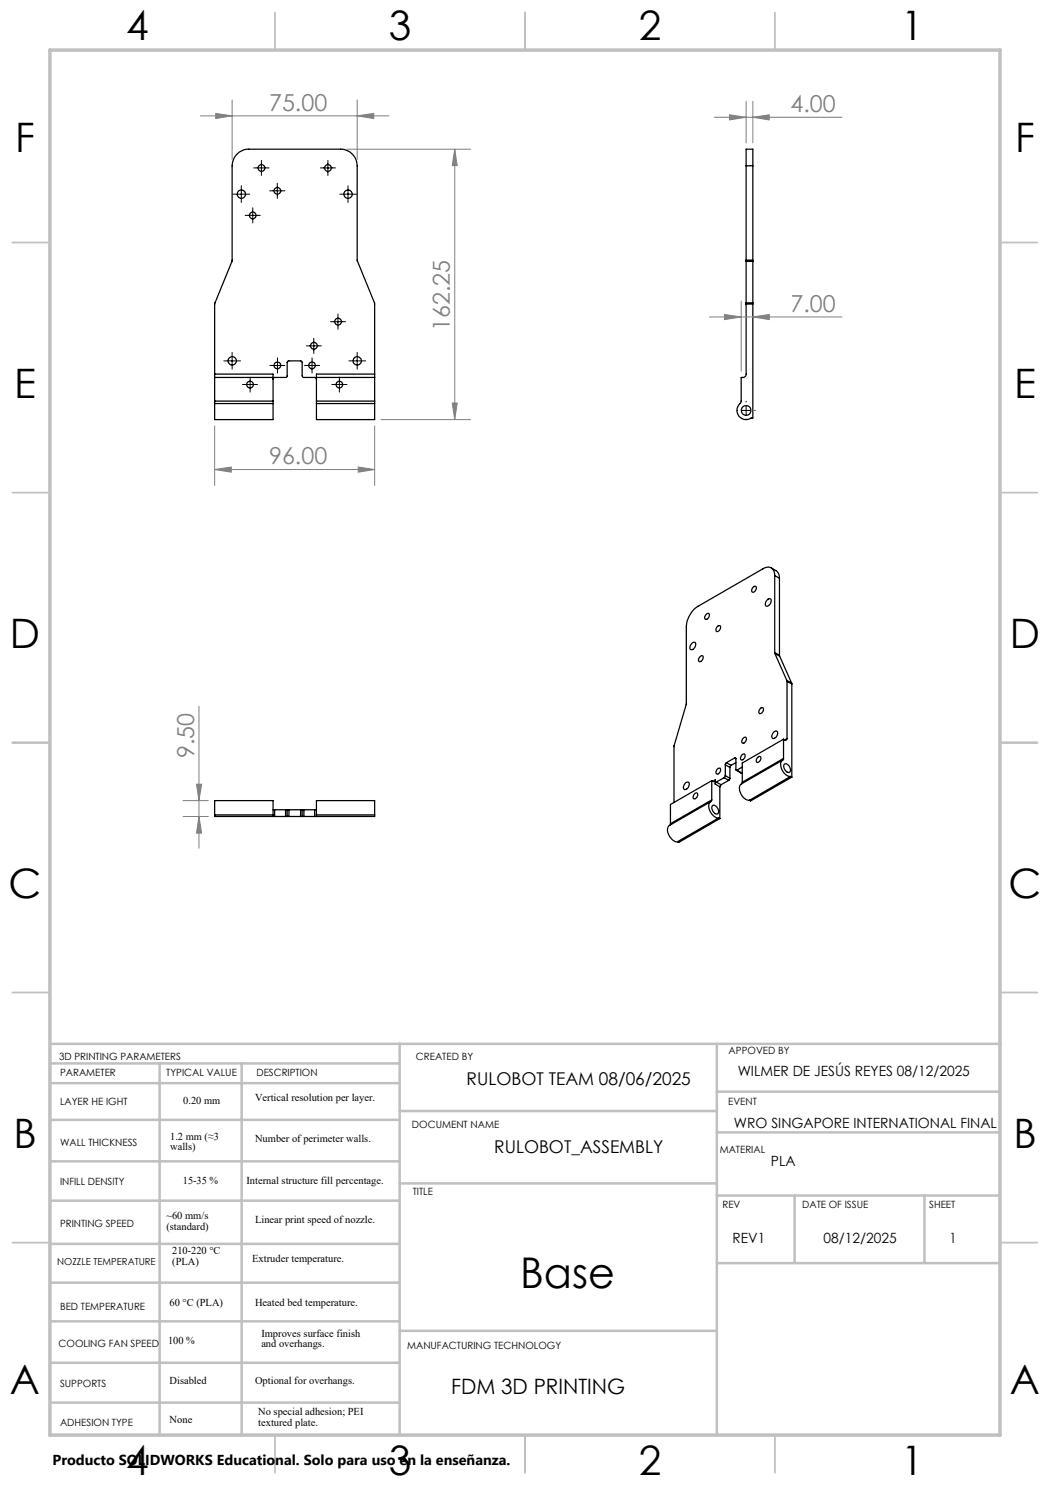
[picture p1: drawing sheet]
<svg xmlns="http://www.w3.org/2000/svg" width="210mm" height="297mm" viewBox="0 0 210 297" stroke-linecap="round" stroke-linejoin="round" font-family="sans-serif">
<g fill="none" stroke="#c0c0c0" stroke-width=".35">
<path d="M55 2.5v7.5M105 2.5v7.5M155 2.5v7.5M2.5 48.5h7.5M200 48.5h7.5M2.5 98.5h7.5M200 98.5h7.5M2.5 148.5h7.5M200 148.5h7.5M2.5 198.5h7.5M200 198.5h7.5M2.5 248.5h7.5"/>
<path d="M200 248.5h7.5M55 287v7.5M105 287v7.5M155 287v7.5"/>
</g>
<g fill="none" stroke="#c0c0c0" stroke-width=".5">
<path d="M10 208.8h190.2M10 212.7h69.6M10 216.6h69.6M31.9 212.7v74.4M48.3 212.7v74.4M79.9 208.8v78.2M143.4 208.8v78.2M143.4 218.3h56.6M10 224h69.6M10 232.3h69.6M79.9 236.7h63.5M79.9 222.2h63.5"/>
<path d="M143.4 226.5h56.6M143.4 239.1h56.6M158.9 239.1v13.5M184.9 239.1v13.5M10 240.1h69.6M10 256.5h69.6M10 248.8h69.6M143.4 252.6h56.6M10 272.6h69.6M10 264.3h69.6M79.9 266.2h63.5M10 280.5h69.6"/>
</g>
<path d="M10 10h190v277h-190z" fill="none" stroke="#c0c0c0" stroke-width=".7"/>
<g fill="none" stroke="#000" stroke-width=".25">
<path d="M149.2 33.2v-3.4h1.4v3.4M149.2 33.2v18.8M149.2 33.2h1.4M150.6 33.2v18.8M149.2 52v.3M149.2 52.3v8.3M149.2 52.3h1.4M149.2 52h1.4M150.6 52v.3M150.6 52.3v8.3M42.9 74.8h11.7v.7M42.9 74.8v.7"/>
<path d="M42.9 74.8v-14.1l3.5-8.5v-19a3.4 3.4 0 0 1 3.4-3.4h18.3a3.4 3.4 0 0 1 3.3 3.4v18.9l3.5 8.5v14.2M42.9 75.5h11.7M42.9 75.5v4.7M54.6 75.8l.3-.3h2.3l.2-.2v-2.9l.2-.2h2.7l.1 .2 .1 2.9 .1 .2h2.4l.3 .3M54.6 75.5v4.7M63.3 75.5h11.6M63.3 75.5v4.7M74.9 74.8v.7M74.9 74.8h-11.6v.7M74.9 75.5v4.7M149.2 60.8v14a.74 .74 0 0 1-1 .7v4.9a1.95 1.95 0 0 0-.8 2 1.95 1.95 0 0 0 1.4 1.5h.6l1.2-.3v-22.8M149.2 60.6v.2"/>
<path d="M149.2 60.8h1.4M149.2 60.6h1.4M150.6 60.6v.2M42.9 80.7v3.2h11.7v-3.2M42.9 80.2v.5M42.9 80.7h11.7M42.9 80.2h11.7M54.6 80.2v.5M63.3 80.7v3.2h11.6v-3.2M63.3 80.2v.5M63.3 80.7h11.6M63.3 80.2h11.6"/>
<path d="M74.9 80.2v.5M150.6 117.5a.39 .39 0 0 1 .5-.2 .39 .39 0 0 1 .1 .6 .49 .49 0 0 1-.3 .5 .49 .49 0 0 1-.5-.2zM154.3 113.6l1 .6 .3 .3 .3 1.2M154.9 115.1a1.44 1.44 0 0 0-.7-1.5 1.44 1.44 0 0 0-1.6 .2l-13 7.4a5.3 5.3 0 0 0-2.3 4.1v15.6l-2.5 8.3v11.3M154.9 115.1v15.4M154.9 115.1l1 .6M155.9 115.7v15.4M138.4 128.7a.44 .44 0 0 1 .6-.2 .44 .44 0 0 1 .1 .6 .84 .84 0 0 1-1 .8 1.04 1.04 0 0 1 .3-1.2zM140.2 131.2a.35 .35 0 0 1 .4 .1 .35 .35 0 0 1 0 .5 .52 .52 0 0 1-.3 .5 .52 .52 0 0 1-.6-.2l.1-.4zM141.3 122.8a.37 .37 0 0 1 .6 0 .37 .37 0 0 1-.1 .5 .52 .52 0 0 1-.3 .5 .52 .52 0 0 1-.6-.1v-.3zM143.4 125.4a.4 .4 0 0 1 .6-.3 .4 .4 0 0 1 .1 .7 .52 .52 0 0 1-.4 .4 .52 .52 0 0 1-.5-.1zM153.4 120a.47 .47 0 0 1 .7-.2 .47 .47 0 0 1 .1 .7 .75 .75 0 0 1-1.1 .6v-.6z"/>
<path d="M154.9 130.5l.1 .2M154.9 130.5l1 .6M155 130.7l2.4 5.4M155 130.7l.9 .5M155.9 131.1v.1M155.9 131.2l2.4 5.4M157.4 136.1v.2M157.4 136.1l.9 .5M157.4 136.3v11.4M157.4 136.3l1 .5M158.3 136.6l.1 .2M158.4 136.8v18.6"/>
<path d="M137.1 156.6a.49 .49 0 0 1 .7-.1 .49 .49 0 0 1-.1 .8 .55 .55 0 0 1-.4 .6 .55 .55 0 0 1-.6-.3v-.3zM139 158.7a.36 .36 0 0 1 .5 0 .36 .36 0 0 1 0 .5 .5 .5 0 0 1-.3 .5 .5 .5 0 0 1-.6-.1l.1-.5zM142.3 160v.1a1.7 1.7 0 0 0-.1 2.5 1.81 1.81 0 0 0 1.6 1M142.3 156.1v3.9M142.3 156.1l.3 .2M142.3 160l-8.2 4.7M142.3 156.1l-8.2 4.8v3.8M143.1 156a.3 .3 0 0 1-.2 .3 .3 .3 0 0 1-.3 0M143.1 156v.8M143.1 156.8l.9 .6M143.1 156l-.5 .3M143.3 156.4l-.2 .4"/>
<path d="M143.3 156.4l.9 .5M143.4 153.9a.4 .4 0 0 1 .6-.3 .4 .4 0 0 1 .1 .7 .52 .52 0 0 1-.4 .4 .52 .52 0 0 1-.5-.1zM144 157.4v6.3M144.2 156.9l-.2 .5M144.8 155.5l-1.5 .9M144.8 155.5l1 .6M145.1 155.1l-.3 .4M145.1 153v2.1M145.1 155.1l.9 .6M145.1 153l.9 .5M145.3 152.5l-.2 .5M145.3 152.5l.9 .6"/>
<path d="M145.8 156.1l-1.6 .8M146 155.7l-.2 .4M146 153.5v2.2M146.2 153.1l-.2 .4M146.9 151.6h.2l.1 .1M146.9 151.6l-1.6 .9M146.9 151.6l.3 .1M147.2 151.7v2.3h.2M147.2 152.5l-1 .6M147.2 154.1l1.1 .5M147.4 154l.9 .6M148.3 151.1a.4 .4 0 0 1 .6-.3 .4 .4 0 0 1 .1 .6 .52 .52 0 0 1-.3 .5 .52 .52 0 0 1-.6-.1z"/>
<path d="M148.4 156.5l-.1 .2M148.4 153.4l-1 .6M148.4 154.5l-.1 .1M148.8 147.5a.37 .37 0 0 1 .5 .1 .37 .37 0 0 1-.1 .5 .5 .5 0 0 1-.3 .5 .5 .5 0 0 1-.5-.2l.1-.6zM151.5 151.5l.1-.1a.37 .37 0 0 1 .6 0 .37 .37 0 0 1-.1 .5 .49 .49 0 0 1-.3 .5 .49 .49 0 0 1-.5-.1zM152 141.8a.38 .38 0 0 1 .6-.2 .38 .38 0 0 1 0 .6 .52 .52 0 0 1-.3 .4 .52 .52 0 0 1-.5-.1zM154.7 146.4a.45 .45 0 0 1 .7-.1 .45 .45 0 0 1 .1 .6 .67 .67 0 0 1-.4 .7 .67 .67 0 0 1-.7-.1v-.4zM156.5 152l-8.3 4.8a2.12 2.12 0 0 0 .9 3l.8 .3M156.7 151.7v.1a1.81 1.81 0 0 0-.2 2.3 2.01 2.01 0 0 0 1.6 1.2M156.7 147.8v3.9M156.7 147.8l.3 .2M156.7 151.7l-8.3 4.8"/>
<path d="M156.7 147.8l-8.3 4.8v3.9M156.8 152.9a1.07 1.07 0 0 1 1.3 1.3 .65 .65 0 0 1-.7 .2 .65 .65 0 0 1-.5-.6l-.2-.5zM157.4 147.7a.28 .28 0 0 1-.1 .3 .28 .28 0 0 1-.3 0M157.4 147.7l-.4 .3M158.1 155.3l-8.2 4.8M158.1 155.3l.3 .1M158.4 155.4l-8.3 4.8-.2-.1M42.9 163v-2.9h11.7v2.9M42.9 163v.3h11.7M42.9 163h11.7M54.6 162h.3M54.6 163.3h.3"/>
<path d="M54.6 163v.3M54.9 163.3h2.2M54.9 162v1.3M54.9 162h2.2M57.1 162h.3M57.1 163.3h.3M57.1 162v1.3M57.4 162h.4M57.4 163.3h.4M57.4 162v1.3M57.8 163.3h2.3M57.8 162h2.3"/>
<path d="M57.8 162v1.3M60.1 162h.3M60.1 163.3h.3M60.1 162v1.3M60.4 162h.4M60.4 163.3h.4M60.4 162v1.3M60.8 163.3h2.1M60.8 162v1.3M60.8 162h2.1M62.9 162h.4M62.9 163.3h.4"/>
<path d="M62.9 162v1.3M63.3 163v-2.9h11.6v2.9M63.3 163v.3M63.3 163h11.6M74.9 163v.3h-11.6M134.1 164.7l-.1 .3M142.1 160.3l-8.2 4.8a1.77 1.77 0 0 0 .3 2.5l.7 .7h.6M142.5 161.1a.98 .98 0 0 1 1.2 1.1 .5 .5 0 0 1-.3 .6 .5 .5 0 0 1-.6-.3 1.12 1.12 0 0 1-.3-1.4zM143.8 163.6l.2 .1M143.8 163.6l-8.3 4.7M144 163.7l-8.3 4.8-.2-.2"/>
<circle cx="48.3" cy="38.8" r=".83"/>
<circle cx="52.3" cy="33.6" r=".67"/>
<circle cx="55.5" cy="38.2" r=".67"/>
<circle cx="65.6" cy="33.6" r=".68"/>
<circle cx="69.6" cy="38.8" r=".84"/>
<circle cx="50.6" cy="43.1" r=".66"/>
<circle cx="46.4" cy="72.2" r=".83"/>
<circle cx="50" cy="76.9" r=".67"/>
<circle cx="55.5" cy="73.1" r=".68"/>
<circle cx="62.4" cy="73.1" r=".67"/>
<circle cx="62.8" cy="69.2" r=".68"/>
<circle cx="67.6" cy="64.3" r=".67"/>
<circle cx="67.9" cy="76.9" r=".66"/>
<circle cx="71.5" cy="72.2" r=".83"/>
<circle cx="149.2" cy="82.1" r=".96"/>
</g>
<g fill="none" stroke="#808080" stroke-width=".2">
<path d="M46.4 20v11.9M71.4 20v11.9M40.1 23.2h37.7M43.1 22.7l3.3 .5-3.3 .5zM69.4 29.8h24.7M71.4 23.2l3.4-.5v1zM90.9 29.8l.5 3.3h-.9zM90.9 29.8v54.1M142.9 23.5h25.5M145.9 23l3.3 .5-3.3 .5zM149.2 20.3v8.3M150.6 23.5l3.2-.5v1z"/>
<path d="M150.6 20.3v8.3M141.9 63.4h26.5M144.9 62.9l3.3 .5-3.3 .5zM148.2 60.2v14M150.6 63.4l3.2-.5v1zM42.9 93.9l3.3-.5v1zM42.9 85.2v11.9M42.9 93.9h32M71.6 93.4l3.3 .5-3.3 .5zM74.9 85.2v11.9M76.2 83.9h17.9M90.5 80.6h.9l-.5 3.3z"/>
<path d="M39.3 156.8h1l-.5 3.3zM39.8 141.2v28.4M36.6 160.1h5.1M36.6 163.3h5.1M39.8 163.3l.5 3.3h-1z"/>
</g>
<g fill="none" stroke="#000" stroke-width=".2">
<path d="M46.6 38.8h3.4M48.3 37.1v3.4M50.8 33.6h3M52.3 32.1v3M53.9 38.2h3.1M55.5 36.7v3M64.1 33.6h3M65.6 32.1v3M67.9 38.8h3.4M69.6 37.1v3.4M49 43.1h3.1M50.6 41.6v3"/>
<path d="M44.8 72.2h3.3M46.4 70.5v3.3M48.5 76.9h3M50 75.4v3M54 73.1h3M55.5 71.6v3M60.9 73.1h3M61.3 69.2h3M62.4 71.6v3M62.8 67.7v3M66.1 64.3h3M66.4 76.9h3"/>
<path d="M67.6 62.8v3.1M67.9 75.4v3M69.8 72.2h3.3M71.4 70.5v3.3M147.4 82.1h.1M148.4 82.1h1.7M149.2 80.3v.1M149.2 81.2v1.7M149.2 83.8v.1M150.9 82.1h.1"/>
</g>
<g fill="#808080">
<path d="M42.9 93.9l3.3-.5v1zM71.6 93.4l3.3 .5-3.3 .5zM145.9 23l3.3 .5-3.3 .5zM150.6 23.5l3.2-.5v1z"/>
<path d="M43.1 22.7l3.3 .5-3.3 .5zM71.4 23.2l3.4-.5v1z"/>
<path d="M90.9 29.8l.5 3.3h-.9zM90.5 80.6h.9l-.5 3.3zM39.3 156.8h1l-.5 3.3zM39.8 163.3l.5 3.3h-1z"/>
<path d="M144.9 62.9l3.3 .5-3.3 .5zM150.6 63.4l3.2-.5v1z"/>
</g>
<text font-size="8.5" x="104" y="257.6">Base</text>
<g font-size="8.1">
<text x="25.2" y="8">4</text>
<text x="77.7" y="8">3</text>
<text x="127.7" y="8">2</text>
<text x="180.2" y="8">1</text>
<text x="3" y="30.4">F</text>
<text x="203" y="30.4">F</text>
<text x="2.8" y="79.6">E</text>
<text x="202.8" y="79.6">E</text>
<text x="2" y="129.6">D</text>
<text x="202" y="129.6">D</text>
<text x="1.7" y="179.6">C</text>
<text x="201.7" y="179.6">C</text>
<text x="2.7" y="229.6">B</text>
<text x="202.7" y="229.6">B</text>
<text x="2" y="278.9">A</text>
<text x="202" y="278.9">A</text>
<text x="25.2" y="295">4</text>
<text x="77.7" y="295">3</text>
<text x="127.7" y="295">2</text>
<text x="180.2" y="295">1</text>
</g>
<g font-size="4.7" fill="#808080">
<text x="53.8" y="22.2">75.00</text>
<text x="158.1" y="22.4">4.00</text>
<text x="158.1" y="62.4">7.00</text>
<text x="89.9" y="66.2" transform="rotate(-90 89.9 66.2)">162.25</text>
<text x="53.8" y="92.9">96.00</text>
<text x="38.8" y="151.6" transform="rotate(-90 38.8 151.6)">9.50</text>
</g>
<text font-size="4.2" x="90.2" y="278.9">FDM 3D PRINTING</text>
<g font-size="3.5">
<text x="93.3" y="217">RULOBOT TEAM 08/06/2025</text>
<text x="98.8" y="230.6">RULOBOT_ASSEMBLY</text>
</g>
<text font-size="2.9" x="10.5" y="292.9">Producto SOLIDWORKS Educational. Solo para uso en la enseñanza.</text>
<g font-size="2.8">
<text x="147.5" y="215.1">WILMER DE JESÚS REYES 08/12/2025</text>
<text x="146.8" y="225.6">WRO SINGAPORE INTERNATIONAL FINAL</text>
<text x="154.2" y="233.1">PLA</text>
<text x="146.5" y="248.6">REV1</text>
<text x="164.7" y="248.6">08/12/2025</text>
<text x="189.9" y="248.6">1</text>
</g>
<g font-size="2.1">
<text x="36.6" y="220.7">0.20 mm</text>
<text x="51" y="220.3">Vertical resolution per layer.</text>
<text x="34" y="227.9">1.2 mm (≈3</text>
<text x="34" y="230.1">walls)</text>
<text x="51" y="228.4">Number of perimeter walls.</text>
<text x="36.6" y="236.8">15-35 %</text>
<text x="49.3" y="236.8">Internal structure fill percentage.</text>
<text x="33.3" y="243.8">~60 mm/s</text>
<text x="33.3" y="245.9">(standard)</text>
<text x="51" y="244.6">Linear print speed of nozzle.</text>
<text x="34.5" y="250.9">210-220 °C</text>
<text x="34.5" y="253">(PLA)</text>
<text x="50.4" y="252.4">Extruder temperature.</text>
<text x="33.9" y="261.2">60 °C (PLA)</text>
<text x="51" y="261.2">Heated bed temperature.</text>
<text x="33.6" y="268.8">100 %</text>
<text x="52.3" y="267.3">Improves surface finish</text>
<text x="52.3" y="269.5">and overhangs.</text>
<text x="33.9" y="276.8">Disabled</text>
<text x="51" y="276.7">Optional for overhangs.</text>
<text x="33.9" y="284.5">None</text>
<text x="51.6" y="283">No special adhesion; PEI</text>
<text x="51.6" y="285.1">textured plate.</text>
</g>
<g font-size="2">
<text x="11.8" y="212">3D PRINTING PARAMETERS</text>
<text x="12" y="215.2">PARAMETER</text>
<text x="33.3" y="215.2">TYPICAL VALUE</text>
<text x="51.3" y="215.2">DESCRIPTION</text>
<text x="83.2" y="212">CREATED BY</text>
<text x="145.7" y="210.7">APPOVED BY</text>
<text x="12" y="221">LAYER HE IGHT</text>
<text x="145.6" y="221">EVENT</text>
<text x="82.4" y="225.6">DOCUMENT NAME</text>
<text x="12" y="229.1">WALL THICKNESS</text>
<text x="143.9" y="230.5">MATERIAL</text>
<text x="12" y="237">INFILL DENSITY</text>
<text x="82.6" y="238.9">TITLE</text>
<text x="12" y="245.3">PRINTING SPEED</text>
<text x="144.5" y="241.7">REV</text>
<text x="160.4" y="241.7">DATE OF ISSUE</text>
<text x="185.8" y="241.7">SHEET</text>
<text x="12" y="261.9">BED TEMPERATURE</text>
<text x="11.7" y="269.5">COOLING FAN SPEED</text>
<text x="81.4" y="269.8">MANUFACTURING TECHNOLOGY</text>
<text x="12" y="277.4">SUPPORTS</text>
<text x="12" y="285.2">ADHESION TYPE</text>
</g>
<text font-size="1.9" x="11.4" y="253">NOZZLE TEMPERATURE</text>
</svg>
